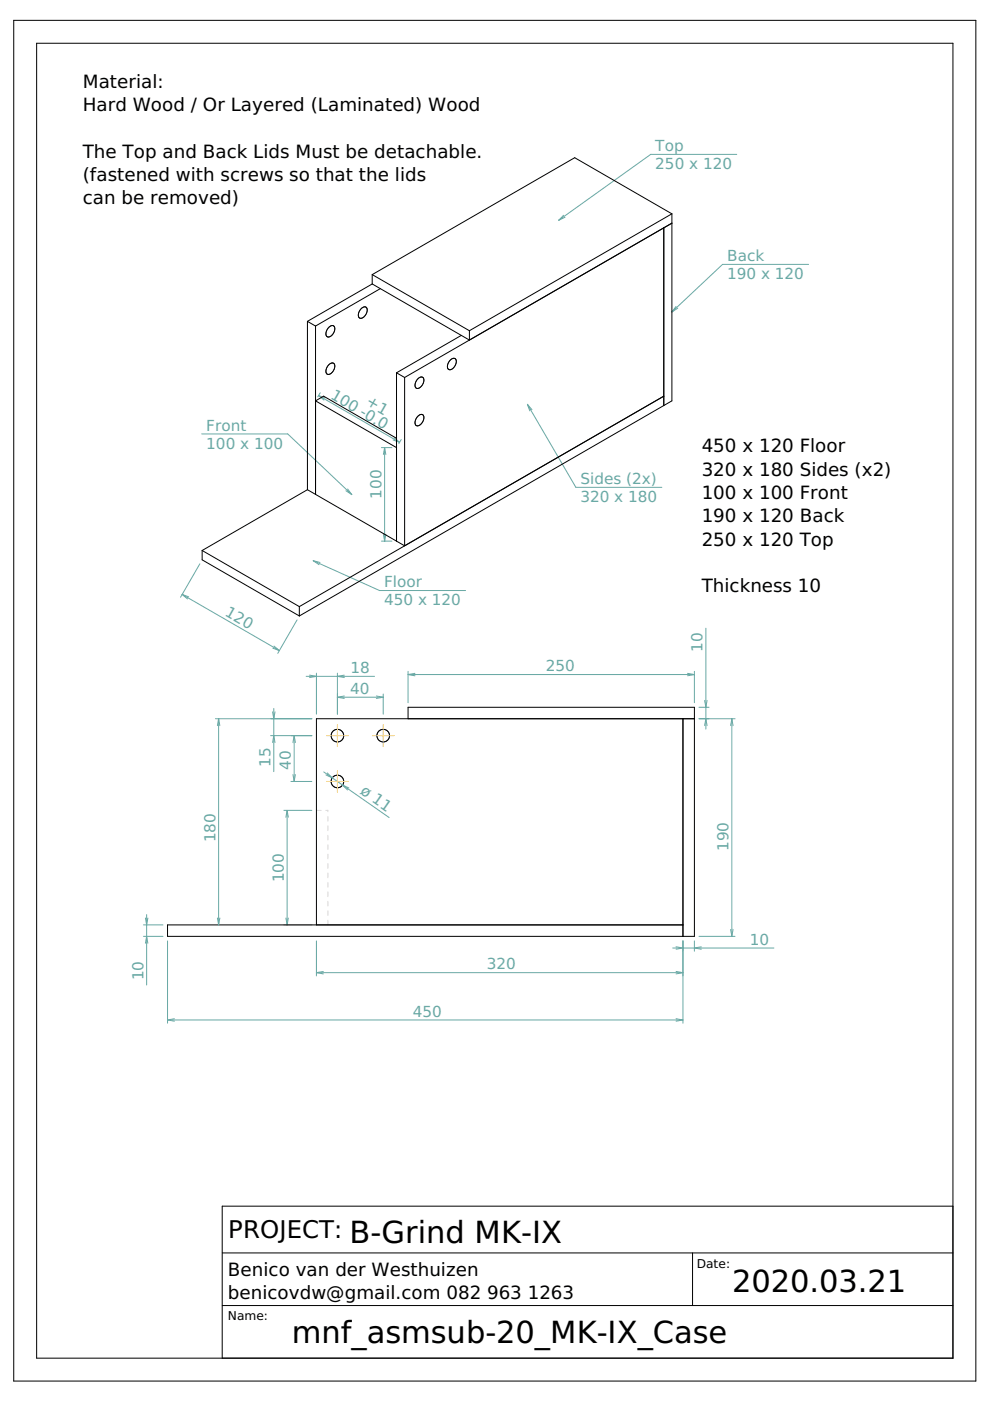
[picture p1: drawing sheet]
<svg xmlns="http://www.w3.org/2000/svg" width="210mm" height="297mm" viewBox="0 0 210 297" stroke-linecap="round" stroke-linejoin="round" font-family="sans-serif">
<g fill="none" stroke="#68a8a4" stroke-width=".21">
<path d="M156.2 32.7h-18.2l-19.5 14M119.5 45.6l-1 1.1M119.8 46.1l-1.3 .6M171.4 56.1h-18.2l-10.7 10.1M143.3 65l-.8 1.2M143.7 65.3l-1.2 .9M42.8 92h18.2l13.6 12.9M67.6 83.9l17.1 9.9M67.6 83.9l1.3 .5M67.6 83.9l1.1 .9M67.9 83.3l-.5 .8M80.9 94.9h2.2"/>
<path d="M81.5 94.9v19.8M81.5 94.9l.3 1.5M81.5 94.9l-.2 1.5M83.3 93.3l1.4 .5M83.6 92.8l1.1 1M85.1 93.2l-.5 .9M111.8 85.7l10.3 17.6h18.2M111.8 85.7l1 1.2M111.8 85.7l.5 1.4M42.4 119.5l-4.1 7.1M66.4 118.9l14.1 6.3h18.2M66.4 118.9l1.5 .4"/>
<path d="M66.4 118.9l1.2 .8M73.3 104l1.3 .9M73.7 103.7l.9 1.2M80.9 114.7h2.2M81.3 113.3l.2 1.4M81.8 113.3l-.3 1.4M38.6 126l20.6 11.9M38.6 126l1.4 .5M38.6 126l1.2 1M57.8 137.4l1.4 .5M58.1 137l1.1 .9M63 131.4l-4.1 7.1"/>
<path d="M149.7 133.2v21.4M45.7 152.4h20.4M46.4 152.4v43.7M46.4 152.4l.2 1.4M46.4 152.4l-.3 1.4M57.4 156h8.7M57.8 157.4l.3-1.4 .2 1.4M57.8 150.9l.3 1.5 .2-1.5M58.1 150.2v13.4M62.4 156v9.7M62.4 156l.2 1.4M62.4 156l-.3 1.4"/>
<path d="M64.9 143.4h14.5M65.6 143.1l1.5 .3-1.5 .3M67.1 142.7v8.7M71.5 142.7v8.7M71.5 147.8h9.8M71.5 147.8l1.5 .3M73 143.1l-1.5 .3 1.5 .3M73 147.6l-1.5 .2M79.8 147.6l1.5 .2M81.3 147.1v4.3M81.3 147.8l-1.5 .3M86.5 142.3v6.7"/>
<path d="M86.5 143h60.7M86.5 143l1.5 .3M88 142.8l-1.5 .2M145.8 142.8l1.4 .2M147.2 142.3v6.7M147.2 143l-1.4 .3M148.2 152.4h7.6M148.2 150h2.1M149.4 153.8l.3-1.4 .2 1.4M149.4 148.5l.3 1.5 .2-1.5M155.2 152.4v46.1M155.2 152.4l.2 1.4"/>
<path d="M155.2 152.4l-.3 1.4M60.2 171.8h5.9M60.9 171.8l.2 1.5M60.9 171.8v24.3M60.9 171.8l-.3 1.5M61.7 165.7h4.4M62.1 164.2l.3 1.5M62.6 164.2l-.2 1.5M68.7 163.7l13.8 9.6M69.4 163.9l1 1-1.3-.6M74 167.1l-1.4-.7 1.1 1.1M30.4 198.5h4.1"/>
<path d="M30.4 196.1h4.1M30.8 200l.3-1.5 .2 1.5M30.8 194.6l.3 1.5 .2-1.5M31.1 193.9v14.9M35.5 199.5v17.4M46.1 194.6l.3 1.5M46.6 194.6l-.2 1.5M60.2 196.1h5.9M60.6 194.6l.3 1.5M61.1 194.6l-.2 1.5M67.1 199.5v7.4M144.8 199.5v17.4"/>
<path d="M147.2 199.5v2.2M148.2 198.5h7.6M154.9 197.1l.3 1.4M155.4 197.1l-.2 1.4M35.5 216.3h109.3M35.5 216.3l1.5 .2M37 216l-1.5 .3M67.1 206.2h77.7M67.1 206.2l1.4 .3M68.5 206l-1.4 .2M142.6 201h21.5M143.3 200.7l1.5 .3-1.5 .3"/>
<path d="M143.3 206l1.5 .2M143.3 216l1.5 .3M144.8 206.2l-1.5 .3M144.8 216.3l-1.5 .2M148.7 200.7l-1.5 .3 1.5 .3"/>
</g>
<g fill="none" stroke="#000" stroke-width=".21">
<path d="M2.9 4.3h204v288.5h-204zM7.8 9.2h194.2v278.8h-194.2zM78.9 58.2l20.6 11.9M78.9 58.2v2M140.7 48.3v37.7M140.7 48.3l1.8-1-43 24.8M140.7 48.3l-54.9 31.7M142.5 45.3v39.7l-1.8 1M142.5 45.3l-43 24.8M142.5 45.3l-20.7-11.9-42.9 24.8M65.2 68.1l1.7 1M65.2 68.1v35.7"/>
<path d="M66.9 69.1v35.7M69.7 69.4a.72 .72 0 0 1 1-.3 .72 .72 0 0 1 .2 1.1 1.31 1.31 0 0 1-1.6 1.1l-.2-.3v-.5zM69.7 77.4a.72 .72 0 0 1 1-.4 .72 .72 0 0 1 .2 1.1 1.31 1.31 0 0 1-1.6 1.2l-.2-.3v-.6zM76.6 65.5a.72 .72 0 0 1 1-.4 .72 .72 0 0 1 .2 1.1 1.31 1.31 0 0 1-1.6 1.2l-.2-.3v-.6zM78.9 60.2l20.6 11.9M78.9 60.2l-13.7 7.9M80.6 61.2l-13.7 7.9M84.1 79v35.7M84.1 79l1.7 1M95.4 76.4a.72 .72 0 0 1 1.1-.4 .72 .72 0 0 1 .2 1.1 1.31 1.31 0 0 1-1.6 1.2l-.2-.3v-.6zM97.8 71.1l-13.7 7.9M99.5 70.1v2"/>
<path d="M84.1 92.9l-15.5-8.9-1.7 1 17.2 9.9M85.8 80v35.7M88.6 80.3a.72 .72 0 0 1 1-.3 .72 .72 0 0 1 .2 1.1 1.31 1.31 0 0 1-1.6 1.1l-.2-.2v-.6zM88.6 88.3a.72 .72 0 0 1 1-.4 .72 .72 0 0 1 .2 1.1 1.31 1.31 0 0 1-1.6 1.2l-.2-.3v-.6zM140.7 86l-77.2 44.6M42.9 116.7v2l20.6 11.9M42.9 116.7l20.6 11.9M65.2 103.8l20.6 11.9M65.2 103.8l-22.3 12.9M85.8 115.7l54.9-31.7-77.2 44.6M63.5 128.6v2M86.5 152.4v-2.4h60.7v48.5h-111.7v-2.4h109.3"/>
<path d="M144.8 152.4v46.1M147.2 152.4h-80.1v43.7M202 255.7h-154.9v32.3M47.1 276.8h154.9M47.1 265.6h154.9M146.8 265.6v11.2"/>
<circle cx="71.5" cy="156" r="1.34"/>
<circle cx="81.3" cy="156" r="1.34"/>
<circle cx="71.5" cy="165.7" r="1.34"/>
</g>
<g fill="none" stroke="#e4c8e0" stroke-width=".21">
<path d="M67.1 171.8h1M69.1 171.8h.4v.3M69.5 173.1v1M69.5 175.1v1M69.5 177.1v1M69.5 179.1v1M69.5 181.1v1M69.5 183.1v1M69.5 185.1v1M69.5 187.1v1M69.5 189.1v1M69.5 191.1v1"/>
<path d="M69.5 193.1v1M69.5 195.1v1"/>
</g>
<path d="M69.2 156h4.6M71.5 153.7v4.6M78.9 156h4.7M81.3 153.7v4.6M69.2 165.7h4.6M71.5 163.4v4.6" fill="none" stroke="#ecb42c" stroke-width=".21"/>
<g font-size="6.5">
<text x="74.1" y="263.6">B-Grind MK-IX</text>
<text x="155.2" y="273.9">2020.03.21</text>
<text x="61.9" y="284.7">mnf_asmsub-20_MK-IX_Case</text>
</g>
<text font-size="5.2" x="48.4" y="262.6">PROJECT:</text>
<g font-size="3.9">
<text x="17.5" y="18.6">Material:</text>
<text x="17.5" y="23.5">Hard Wood / Or Layered (Laminated) Wood</text>
<text x="17.5" y="33.4">The Top and Back Lids Must be detachable.</text>
<text x="17.5" y="38.4">(fastened with screws so that the lids</text>
<text x="17.5" y="43.3">can be removed)</text>
<text x="148.8" y="95.9">450 x 120 Floor</text>
<text x="148.8" y="100.8">320 x 180 Sides (x2)</text>
<text x="148.8" y="105.8">100 x 100 Front</text>
<text x="148.8" y="110.7">190 x 120 Back</text>
<text x="148.8" y="115.7">250 x 120 Top</text>
<text x="148.8" y="125.6">Thickness 10</text>
<text x="48.3" y="270.5">Benico van der Westhuizen</text>
<text x="48.3" y="275.5">benicovdw@gmail.com 082</text>
<text x="103.3" y="275.5">963</text>
<text x="111.9" y="275.5">1263</text>
</g>
<g font-size="3.2" fill="#68a8a4">
<text x="138.9" y="32.1">Top</text>
<text x="138.9" y="35.8">250 x 120</text>
<text x="154.2" y="55.4">Back</text>
<text x="154.2" y="59.2">190 x 120</text>
<text x="69.9" y="84.4" transform="rotate(30 69.9 84.4)">100 -0.0</text>
<text x="77.4" y="85.7" transform="rotate(30 77.4 85.7)">+1</text>
<text x="43.7" y="91.3">Front</text>
<text x="43.7" y="95.1">100 x 100</text>
<text x="80.9" y="105.7" transform="rotate(-90 80.9 105.7)">100</text>
<text x="123.1" y="102.6">Sides (2x)</text>
<text x="123.1" y="106.4">320 x 180</text>
<text x="81.4" y="124.5">Floor</text>
<text x="47.5" y="130.4" transform="rotate(30 47.5 130.4)">120</text>
<text x="81.4" y="128.3">450 x 120</text>
<text x="74.3" y="142.7">18</text>
<text x="115.7" y="142.3">250</text>
<text x="149" y="138.3" transform="rotate(-90 149 138.3)">10</text>
<text x="74.2" y="147.1">40</text>
<text x="57.4" y="162.6" transform="rotate(-90 57.4 162.6)">15</text>
<text x="61.7" y="163.3" transform="rotate(-90 61.7 163.3)">40</text>
<text x="76.3" y="168.1" transform="rotate(35 76.3 168.1)">ø 11</text>
<text x="45.7" y="178.6" transform="rotate(-90 45.7 178.6)">180</text>
<text x="154.5" y="180.4" transform="rotate(-90 154.5 180.4)">190</text>
<text x="60.2" y="187.1" transform="rotate(-90 60.2 187.1)">100</text>
<text x="159" y="200.3">10</text>
<text x="30.4" y="207.9" transform="rotate(-90 30.4 207.9)">10</text>
<text x="103.2" y="205.5">320</text>
<text x="87.5" y="215.6">450</text>
</g>
<g font-size="2.6">
<text x="147.7" y="268.8">Date:</text>
<text x="48.3" y="279.8">Name:</text>
</g>
</svg>
